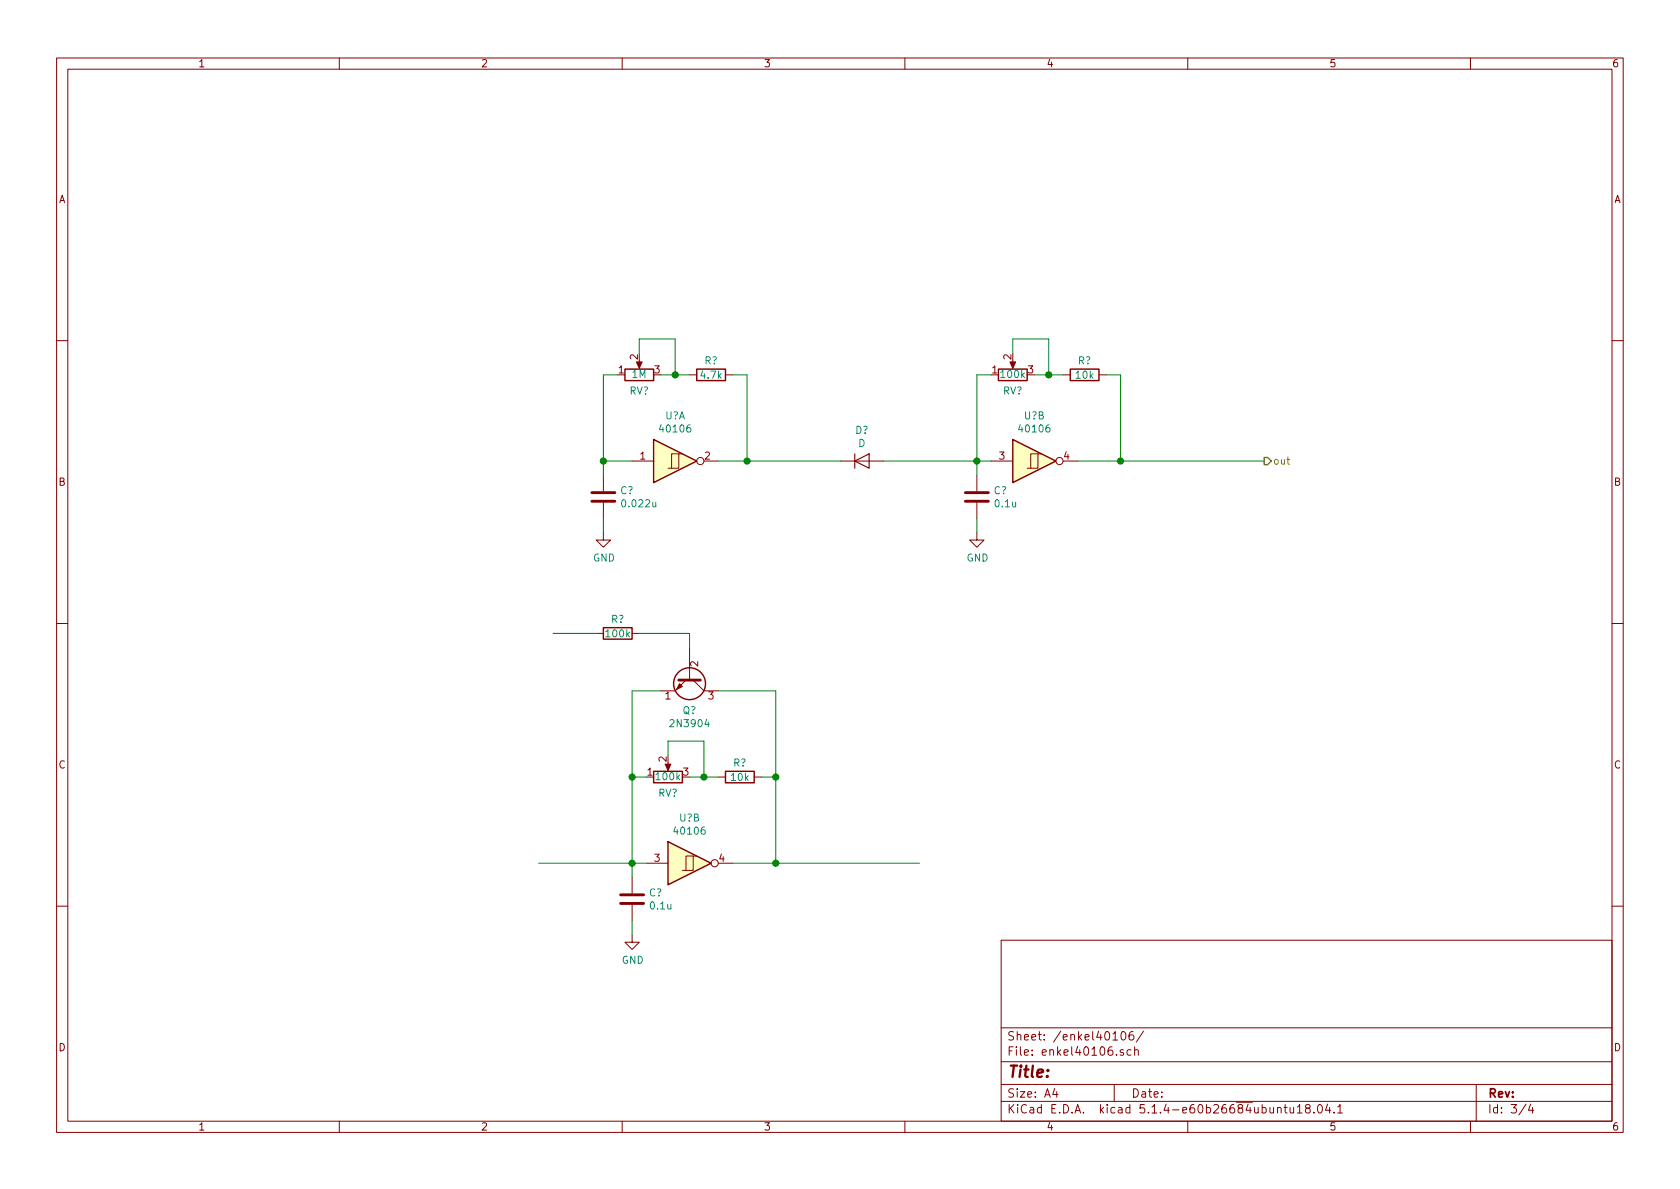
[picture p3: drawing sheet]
EESchema Schematic File Version 4
LIBS:faglunsj-cache
EELAYER 30 0
EELAYER END
$Descr A4 11693 8268
encoding utf-8
Sheet 3 4
Title ""
Date ""
Rev ""
Comp ""
Comment1 ""
Comment2 ""
Comment3 ""
Comment4 ""
$EndDescr
$Comp
L 4xxx:40106 U?
U 1 1
P 4700 3200
F 0 "U?" H 4700 3517 50  0000 C CNN
F 1 "40106" H 4700 3426 50  0000 C CNN
F 2 "" H 4700 3200 50  0001 C CNN
F 3 "https://assets.nexperia.com/documents/data-sheet/HEF40106B.pdf" H 4700 3200 50  0001 C CNN
	1    4700 3200
	1    0    0    -1  
$EndComp
$Comp
L Device:R R?
U 1 1
P 4950 2600
F 0 "R?" V 4850 2600 50  0000 C CNN
F 1 "4.7k" V 4950 2600 50  0000 C CNN
F 2 "" V 4880 2600 50  0001 C CNN
F 3 "~" H 4950 2600 50  0001 C CNN
	1    4950 2600
	0    1    1    0   
$EndComp
$Comp
L Device:R_POT RV?
U 1 1
P 4450 2600
F 0 "RV?" V 4335 2600 50  0000 C CNN
F 1 "1M" V 4450 2600 50  0000 C CNN
F 2 "" H 4450 2600 50  0001 C CNN
F 3 "~" H 4450 2600 50  0001 C CNN
	1    4450 2600
	0    -1   -1   0   
$EndComp
Wire Wire Line
	4200 3200 4200 2600
Wire Wire Line
	4200 2600 4300 2600
Wire Wire Line
	4200 3200 4400 3200
Wire Wire Line
	4600 2600 4700 2600
Wire Wire Line
	5100 2600 5200 2600
Wire Wire Line
	5200 2600 5200 3200
Wire Wire Line
	5200 3200 5000 3200
Connection ~ 5200 3200
Wire Wire Line
	4200 3200 4200 3300
Connection ~ 4200 3200
$Comp
L Device:C C?
U 1 1
P 4200 3450
F 0 "C?" H 4315 3496 50  0000 L CNN
F 1 "0.022u" H 4315 3405 50  0000 L CNN
F 2 "" H 4238 3300 50  0001 C CNN
F 3 "~" H 4200 3450 50  0001 C CNN
	1    4200 3450
	1    0    0    -1  
$EndComp
$Comp
L power:GND #PWR?
U 1 1
P 4200 3700
F 0 "#PWR?" H 4200 3450 50  0001 C CNN
F 1 "GND" H 4205 3527 50  0000 C CNN
F 2 "" H 4200 3700 50  0001 C CNN
F 3 "" H 4200 3700 50  0001 C CNN
	1    4200 3700
	1    0    0    -1  
$EndComp
Wire Wire Line
	4200 3700 4200 3600
Wire Wire Line
	4700 2600 4700 2350
Wire Wire Line
	4700 2350 4450 2350
Wire Wire Line
	4450 2350 4450 2450
Connection ~ 4700 2600
Wire Wire Line
	4700 2600 4800 2600
Text HLabel 8800 3200 2    50   Output ~ 0
out
$Comp
L 4xxx:40106 U?
U 2 1
P 7200 3200
F 0 "U?" H 7200 3517 50  0000 C CNN
F 1 "40106" H 7200 3426 50  0000 C CNN
F 2 "" H 7200 3200 50  0001 C CNN
F 3 "https://assets.nexperia.com/documents/data-sheet/HEF40106B.pdf" H 7200 3200 50  0001 C CNN
	2    7200 3200
	1    0    0    -1  
$EndComp
$Comp
L Device:C C?
U 1 1
P 6800 3450
F 0 "C?" H 6915 3496 50  0000 L CNN
F 1 "0.1u" H 6915 3405 50  0000 L CNN
F 2 "" H 6838 3300 50  0001 C CNN
F 3 "~" H 6800 3450 50  0001 C CNN
	1    6800 3450
	1    0    0    -1  
$EndComp
$Comp
L power:GND #PWR?
U 1 1
P 6800 3700
F 0 "#PWR?" H 6800 3450 50  0001 C CNN
F 1 "GND" H 6805 3527 50  0000 C CNN
F 2 "" H 6800 3700 50  0001 C CNN
F 3 "" H 6800 3700 50  0001 C CNN
	1    6800 3700
	1    0    0    -1  
$EndComp
$Comp
L Device:R R?
U 1 1
P 7550 2600
F 0 "R?" V 7450 2600 50  0000 C CNN
F 1 "10k" V 7550 2600 50  0000 C CNN
F 2 "" V 7480 2600 50  0001 C CNN
F 3 "~" H 7550 2600 50  0001 C CNN
	1    7550 2600
	0    1    1    0   
$EndComp
$Comp
L Device:R_POT RV?
U 1 1
P 7050 2600
F 0 "RV?" V 6935 2600 50  0000 C CNN
F 1 "100k" V 7050 2600 50  0000 C CNN
F 2 "" H 7050 2600 50  0001 C CNN
F 3 "~" H 7050 2600 50  0001 C CNN
	1    7050 2600
	0    -1   -1   0   
$EndComp
Wire Wire Line
	6800 3300 6800 3200
Wire Wire Line
	6800 3200 6900 3200
Wire Wire Line
	6800 3600 6800 3700
Wire Wire Line
	7500 3200 7800 3200
Wire Wire Line
	7800 3200 7800 2600
Wire Wire Line
	7050 2450 7050 2350
Wire Wire Line
	7050 2350 7300 2350
Wire Wire Line
	7300 2350 7300 2600
Wire Wire Line
	7300 2600 7200 2600
Wire Wire Line
	7300 2600 7400 2600
Connection ~ 7300 2600
Wire Wire Line
	7800 2600 7700 2600
Wire Wire Line
	6900 2600 6800 2600
Wire Wire Line
	6800 2600 6800 3200
Connection ~ 6800 3200
Connection ~ 7800 3200
$Comp
L Device:D D?
U 1 1
P 6000 3200
F 0 "D?" H 6000 3416 50  0000 C CNN
F 1 "D" H 6000 3325 50  0000 C CNN
F 2 "" H 6000 3200 50  0001 C CNN
F 3 "~" H 6000 3200 50  0001 C CNN
	1    6000 3200
	1    0    0    -1  
$EndComp
Wire Wire Line
	5200 3200 5850 3200
Wire Wire Line
	6150 3200 6800 3200
Wire Wire Line
	7800 3200 8800 3200
$Comp
L 4xxx:40106 U?
U 2 1
P 4800 6000
F 0 "U?" H 4800 6317 50  0000 C CNN
F 1 "40106" H 4800 6226 50  0000 C CNN
F 2 "" H 4800 6000 50  0001 C CNN
F 3 "https://assets.nexperia.com/documents/data-sheet/HEF40106B.pdf" H 4800 6000 50  0001 C CNN
	2    4800 6000
	1    0    0    -1  
$EndComp
$Comp
L Device:C C?
U 1 1
P 4400 6250
F 0 "C?" H 4515 6296 50  0000 L CNN
F 1 "0.1u" H 4515 6205 50  0000 L CNN
F 2 "" H 4438 6100 50  0001 C CNN
F 3 "~" H 4400 6250 50  0001 C CNN
	1    4400 6250
	1    0    0    -1  
$EndComp
$Comp
L power:GND #PWR?
U 1 1
P 4400 6500
F 0 "#PWR?" H 4400 6250 50  0001 C CNN
F 1 "GND" H 4405 6327 50  0000 C CNN
F 2 "" H 4400 6500 50  0001 C CNN
F 3 "" H 4400 6500 50  0001 C CNN
	1    4400 6500
	1    0    0    -1  
$EndComp
$Comp
L Device:R R?
U 1 1
P 5150 5400
F 0 "R?" V 5050 5400 50  0000 C CNN
F 1 "10k" V 5150 5400 50  0000 C CNN
F 2 "" V 5080 5400 50  0001 C CNN
F 3 "~" H 5150 5400 50  0001 C CNN
	1    5150 5400
	0    1    1    0   
$EndComp
$Comp
L Device:R_POT RV?
U 1 1
P 4650 5400
F 0 "RV?" V 4535 5400 50  0000 C CNN
F 1 "100k" V 4650 5400 50  0000 C CNN
F 2 "" H 4650 5400 50  0001 C CNN
F 3 "~" H 4650 5400 50  0001 C CNN
	1    4650 5400
	0    -1   -1   0   
$EndComp
Wire Wire Line
	4400 6100 4400 6000
Wire Wire Line
	4400 6000 4500 6000
Wire Wire Line
	4400 6400 4400 6500
Wire Wire Line
	5100 6000 5400 6000
Wire Wire Line
	5400 6000 5400 5400
Wire Wire Line
	4650 5250 4650 5150
Wire Wire Line
	4650 5150 4900 5150
Wire Wire Line
	4900 5150 4900 5400
Wire Wire Line
	4900 5400 4800 5400
Wire Wire Line
	4900 5400 5000 5400
Connection ~ 4900 5400
Wire Wire Line
	5400 5400 5300 5400
Wire Wire Line
	4500 5400 4400 5400
Wire Wire Line
	4400 5400 4400 6000
Connection ~ 4400 6000
Connection ~ 5400 6000
Wire Wire Line
	3750 6000 4400 6000
Wire Wire Line
	5400 6000 6400 6000
$Comp
L Transistor_BJT:2N3904 Q?
U 1 1
P 4800 4700
F 0 "Q?" V 5035 4700 50  0000 C CNN
F 1 "2N3904" V 5126 4700 50  0000 C CNN
F 2 "Package_TO_SOT_THT:TO-92_Inline" H 5000 4625 50  0001 L CIN
F 3 "https://www.fairchildsemi.com/datasheets/2N/2N3904.pdf" H 4800 4700 50  0001 L CNN
	1    4800 4700
	0    1    1    0   
$EndComp
$Comp
L Device:R R?
U 1 1
P 4300 4400
F 0 "R?" V 4200 4400 50  0000 C CNN
F 1 "100k" V 4300 4400 50  0000 C CNN
F 2 "" V 4230 4400 50  0001 C CNN
F 3 "~" H 4300 4400 50  0001 C CNN
	1    4300 4400
	0    1    1    0   
$EndComp
Wire Wire Line
	4450 4400 4800 4400
Wire Wire Line
	4800 4400 4800 4500
Wire Wire Line
	4600 4800 4400 4800
Wire Wire Line
	4400 4800 4400 5400
Connection ~ 4400 5400
Wire Wire Line
	5000 4800 5400 4800
Wire Wire Line
	5400 4800 5400 5400
Connection ~ 5400 5400
Wire Wire Line
	4150 4400 3850 4400
$EndSCHEMATC
